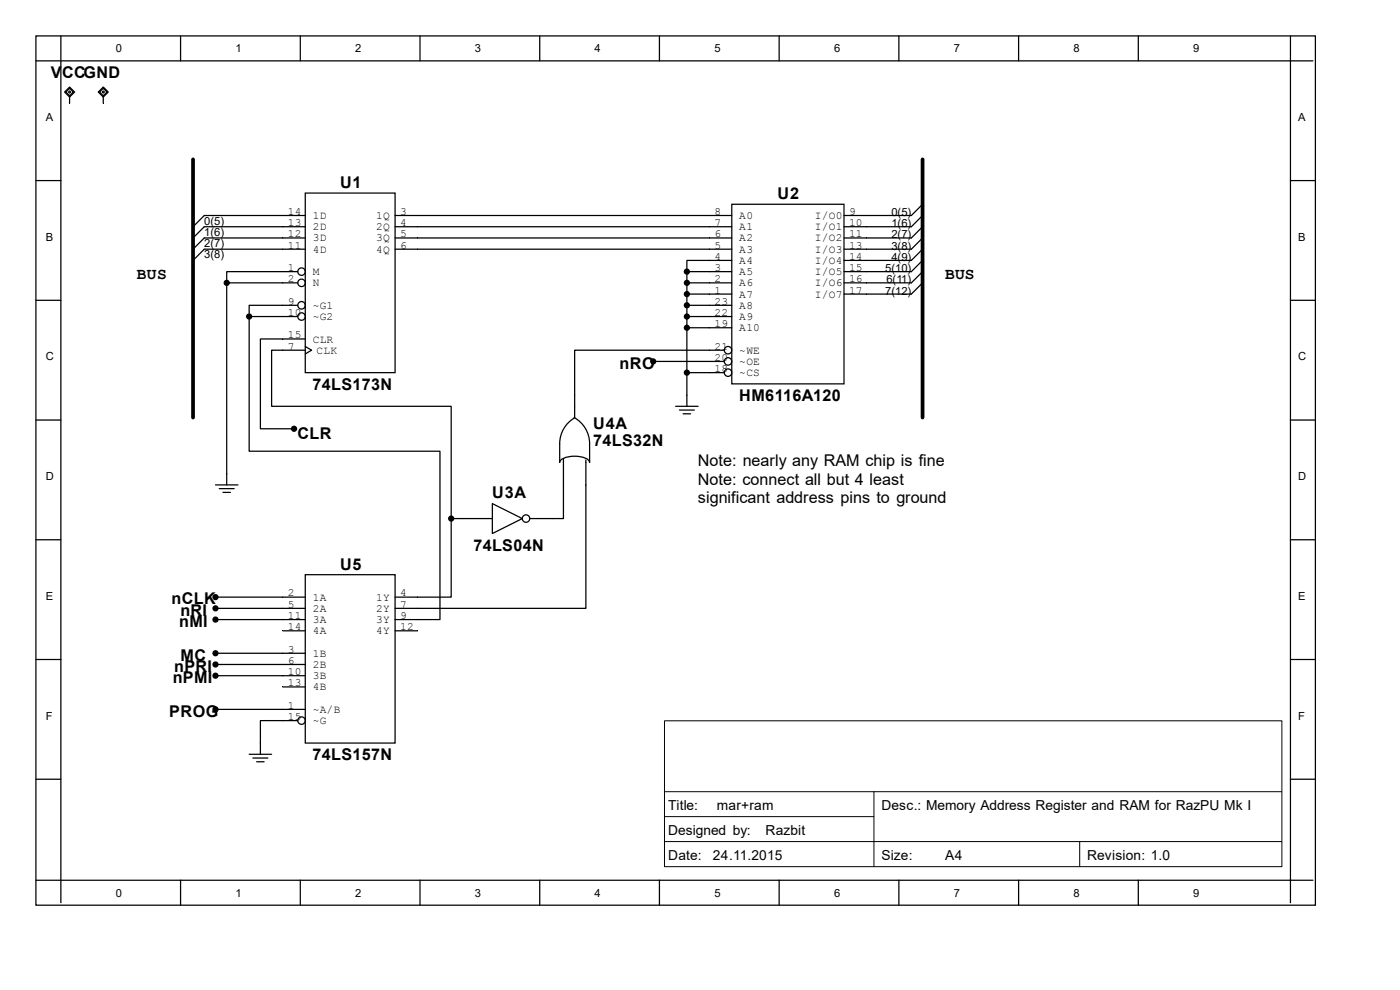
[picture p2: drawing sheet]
<svg xmlns="http://www.w3.org/2000/svg" width="297mm" height="210mm" viewBox="0 0 297 210" stroke-linecap="round" stroke-linejoin="round" font-family="sans-serif">
<g fill="none" stroke="#000" stroke-width=".26">
<path d="M7.6 7.6h271.5v184.4h-271.5zM7.6 12.9h270.9M12.9 7.6v183.9M38.3 7.6v5.3M63.7 7.6v5.3M89.1 7.6v5.3M114.5 7.6v5.3M139.9 7.6v5.3M165.3 7.6v5.3M190.7 7.6v5.3M216.1 7.6v5.3M241.5 7.6v5.3"/>
<path d="M273.8 7.6v183.9M7.6 38.3h5.3M273.8 38.3h5.3M63.2 57.6h-15.1v2.4M64.8 41h19v38.1h-19zM64.8 52.9h-21.5l-2.3 2.3M64.8 48.1h-21.5l-2.3 2.4M64.8 50.5h-21.5l-2.3 2.4M64.8 45.7h-21.5l-2.3 2.4M83.8 52.9h71.4M83.8 48.1h71.4M83.8 50.5h71.4"/>
<path d="M83.8 45.7h71.4M145.7 57.6h9.5M145.7 57.6v28.6M155.2 43.3h23.9v38.1h-23.9zM155.2 55.2h-9.5v2.4M195.7 52.9l-2.4 2.3h-14.2M195.7 55.2l-2.4 2.4h-14.2M195.7 57.6l-2.4 2.4h-14.2M195.7 50.5l-2.4 2.4h-14.2M195.7 45.7l-2.4 2.4h-14.2M195.7 48.1l-2.4 2.4h-14.2M195.7 43.3l-2.4 2.4h-14.2"/>
<path d="M7.6 63.7h5.3M48.1 60h15.1M48.1 60v42.9M52.9 67.1v28.6h40.4v35.7h-9.5M52.9 67.1h10.3M63.2 64.8h-10.3v2.3M64.8 71.9h-9.6v19.1h7.2M64.8 74.3h-7.2v11.9h38.1v23.8M64.8 73.5l1.3 .8-1.3 .8M138.6 76.7h15.1M145.7 67.1h9.5M145.7 64.8h9.5"/>
<path d="M145.7 62.4h9.5M145.7 60h9.5M145.7 79.1h8M145.7 69.5h9.5M153.7 74.3h-31.8v14.3M195.7 60l-2.4 2.4h-14.2M273.8 63.7h5.3M7.6 89.1h5.3M119.5 97.3v12.7h-7.1M121.8 88.6a6.3 6.3 0 0 1 3.3 5.5v4a2.4 2.4 0 0 0-2.5-1.3l-2.1 .1a2.05 2.05 0 0 0-1.8 1.2 12.9 12.9 0 0 1 .5-6.4 6.3 6.3 0 0 1 2.7-3.1M124.3 97.6v31.5h-40.5M143.3 86.2h4.8"/>
<path d="M144.1 87h3.2M144.9 87.8h1.6M273.8 89.1h5.3M7.6 114.5h5.3M45.7 102.9h4.8M46.5 103.7h3.2M47.3 104.5h1.6M95.7 110v16.7h-11.9M95.7 110h8.7M104.4 106.8l6.4 3.2-6.4 3.2zM273.8 114.5h5.3M7.6 139.9h5.3"/>
<path d="M45.7 126.7h19.1M45.7 129.1h19.1M45.7 131.4h19.1M45.7 138.6h19.1M60 133.8h4.8M64.8 121.9h19v35.7h-19zM83.8 133.8h4.8M273.8 139.9h5.3M45.7 141h19.1M45.7 143.3h19.1M45.7 150.5h19.1M60 145.7h4.8"/>
<path d="M63.2 152.9h-8v7.1M7.6 165.3h5.3M52.9 160h4.7M53.7 160.8h3.1M54.4 161.6h1.6M273.8 165.3h5.3M7.6 186.7h270.9M38.3 186.7v5.3M63.7 186.7v5.3M89.1 186.7v5.3M114.5 186.7v5.3M139.9 186.7v5.3"/>
<path d="M165.3 186.7v5.3M190.7 186.7v5.3M216.1 186.7v5.3M241.5 186.7v5.3"/>
<circle cx="64" cy="57.6" r=".79"/>
<circle cx="64" cy="60" r=".79"/>
<circle cx="64" cy="64.8" r=".79"/>
<circle cx="64" cy="67.1" r=".79"/>
<circle cx="154.5" cy="79.1" r=".79"/>
<circle cx="154.5" cy="74.3" r=".79"/>
<circle cx="154.5" cy="76.7" r=".79"/>
<circle cx="111.6" cy="110" r=".79"/>
<circle cx="64" cy="152.9" r=".79"/>
</g>
<g fill="#000" stroke="#000" stroke-width=".26">
<circle cx="145.7" cy="57.6" r=".53"/>
<circle cx="48.1" cy="60" r=".53"/>
<circle cx="52.9" cy="67.1" r=".53"/>
<circle cx="138.6" cy="76.7" r=".53"/>
<circle cx="145.7" cy="79.1" r=".53"/>
<circle cx="145.7" cy="62.4" r=".53"/>
<circle cx="145.7" cy="69.5" r=".53"/>
<circle cx="145.7" cy="64.8" r=".53"/>
<circle cx="145.7" cy="67.1" r=".53"/>
<circle cx="145.7" cy="60" r=".53"/>
<circle cx="62.4" cy="91" r=".53"/>
<circle cx="95.7" cy="110" r=".53"/>
<circle cx="45.7" cy="126.7" r=".53"/>
<circle cx="45.7" cy="129.1" r=".53"/>
<circle cx="45.7" cy="138.6" r=".53"/>
<circle cx="45.7" cy="131.4" r=".53"/>
<circle cx="45.7" cy="141" r=".53"/>
<circle cx="45.7" cy="143.3" r=".53"/>
<circle cx="45.7" cy="150.5" r=".53"/>
</g>
<path d="M41 33.8v54.8M195.7 33.8v54.8" fill="none" stroke="#000" stroke-width=".79"/>
<path d="M141 152.9h130.9v31h-130.9zM141 167.9h130.9M141 173.2h44.4M141 178.5h130.9M185.4 167.9v15.9M229.1 178.5v5.3" fill="none" stroke="#000" stroke-width=".21"/>
<path d="M13.7 19.5l1.1-1 1 1-1 1.1z" fill-rule="evenodd" fill="#fff" stroke="#000" stroke-width=".26"/>
<path d="M14 19.5l.8-.8 .8 .8-.8 .8zM14.8 20.6v1.3" fill="none" stroke="#000" stroke-width=".26"/>
<path d="M14.5 19.5l.3-.2 .2 .2-.2 .3z" fill="none" stroke="#000" stroke-width=".21"/>
<path d="M20.8 19.5l1.1-1 1.1 1-1.1 1.1z" fill-rule="evenodd" fill="#fff" stroke="#000" stroke-width=".26"/>
<path d="M21.1 19.5l.8-.8 .8 .8-.8 .8zM21.9 20.6v1.3" fill="none" stroke="#000" stroke-width=".26"/>
<path d="M21.6 19.5l.3-.2 .3 .2-.3 .3z" fill="none" stroke="#000" stroke-width=".21"/>
<g font-size="3.4">
<text x="10.8" y="16.6">VCCGND</text>
<text x="72.1" y="39.8">U1</text>
<text x="165" y="42.2">U2</text>
<text x="29" y="59.2">BUS</text>
<text x="200.5" y="59.2">BUS</text>
<text x="66.3" y="82.7">74LS173N</text>
<text x="131.4" y="78.2">nRO</text>
<text x="156.8" y="85.1">HM6116A120</text>
<text x="63.1" y="93">CLR</text>
<text x="125.9" y="90.9">U4A</text>
<text x="125.9" y="94.6">74LS32N</text>
<text x="148" y="98.8">Note: nearly any RAM chip is fine</text>
<text x="104.4" y="105.7">U3A</text>
<text x="148" y="102.8">Note: connect all but 4 least</text>
<text x="148" y="106.7">significant address pins to ground</text>
<text x="100.5" y="116.8">74LS04N</text>
<text x="72.1" y="120.8">U5</text>
<text x="36.4" y="128.2">nCLK</text>
<text x="38.3" y="130.6">nRI</text>
<text x="38" y="133">nMI</text>
<text x="37" y="142.5">nPRI</text>
<text x="38.3" y="140.1">MC</text>
<text x="36.7" y="144.9">nPMI</text>
<text x="35.9" y="152">PROG</text>
<text x="66.3" y="161.3">74LS157N</text>
</g>
<g font-size="2.9">
<text x="141.8" y="171.9">Title:</text>
<text x="152.1" y="171.9">mar+ram</text>
<text x="187" y="171.9">Desc.: Memory Address Register and RAM for RazPU Mk I</text>
<text x="141.8" y="177.2">Designed by:</text>
<text x="162.4" y="177.2">Razbit</text>
<text x="141.8" y="182.5">Date:</text>
<text x="151.3" y="182.5">24.11.2015</text>
<text x="187" y="182.5">Size:</text>
<text x="200.5" y="182.5">A4</text>
<text x="230.6" y="182.5">Revision: 1.0</text>
</g>
<g font-size="2.4">
<text x="24.6" y="11.1">0</text>
<text x="50" y="11.1">1</text>
<text x="75.4" y="11.1">2</text>
<text x="100.8" y="11.1">3</text>
<text x="126.2" y="11.1">4</text>
<text x="151.6" y="11.1">5</text>
<text x="177" y="11.1">6</text>
<text x="202.4" y="11.1">7</text>
<text x="227.8" y="11.1">8</text>
<text x="253.2" y="11.1">9</text>
<text x="9.7" y="25.7">A</text>
<text x="275.4" y="25.7">A</text>
<text x="43.3" y="47.7">0( 5)</text>
<text x="61" y="45.6">14</text>
<text x="61" y="48">13</text>
<text x="66.3" y="46.5">1D</text>
<text x="79.8" y="46.5">1Q</text>
<text x="84.9" y="45.6">3</text>
<text x="84.9" y="48">4</text>
<text x="151.6" y="48">7</text>
<text x="151.6" y="45.6">8</text>
<text x="156.8" y="46.5">A0</text>
<text x="172.9" y="46.5">I/O0</text>
<text x="180.1" y="45.6">9</text>
<text x="180.1" y="48">10</text>
<text x="189.1" y="45.8">0( 5)</text>
<text x="9.7" y="51.1">B</text>
<text x="43.3" y="50">1( 6)</text>
<text x="43.3" y="52.4">2( 7)</text>
<text x="61" y="50.3">12</text>
<text x="61" y="52.7">11</text>
<text x="66.3" y="48.9">2D</text>
<text x="66.3" y="51.2">3D</text>
<text x="66.3" y="53.6">4D</text>
<text x="79.8" y="48.9">2Q</text>
<text x="79.8" y="51.2">3Q</text>
<text x="79.8" y="53.6">4Q</text>
<text x="84.9" y="50.3">5</text>
<text x="84.9" y="52.7">6</text>
<text x="151.6" y="52.7">5</text>
<text x="151.6" y="50.3">6</text>
<text x="156.8" y="53.6">A3</text>
<text x="156.8" y="48.9">A1</text>
<text x="156.8" y="51.2">A2</text>
<text x="172.9" y="48.9">I/O1</text>
<text x="172.9" y="51.2">I/O2</text>
<text x="172.9" y="53.6">I/O3</text>
<text x="180.1" y="50.3">11</text>
<text x="180.1" y="52.7">13</text>
<text x="189.1" y="48.2">1( 6)</text>
<text x="189.1" y="50.5">2( 7)</text>
<text x="189.1" y="53">3( 8)</text>
<text x="275.4" y="51.1">B</text>
<text x="43.3" y="54.8">3( 8)</text>
<text x="61" y="57.5">1</text>
<text x="61" y="59.9">2</text>
<text x="66.3" y="58.4">M</text>
<text x="151.6" y="55.1">4</text>
<text x="151.6" y="57.5">3</text>
<text x="151.6" y="59.9">2</text>
<text x="156.8" y="56">A4</text>
<text x="156.8" y="58.4">A5</text>
<text x="172.9" y="56">I/O4</text>
<text x="172.9" y="58.4">I/O5</text>
<text x="180.1" y="55.1">14</text>
<text x="180.1" y="57.5">15</text>
<text x="180.1" y="59.9">16</text>
<text x="187.8" y="57.7">5( 10)</text>
<text x="189.1" y="55.3">4( 9)</text>
<text x="61" y="64.6">9</text>
<text x="66.3" y="65.5">~G1</text>
<text x="66.3" y="60.7">N</text>
<text x="151.6" y="64.6">23</text>
<text x="151.6" y="62.3">1</text>
<text x="156.8" y="65.5">A8</text>
<text x="156.8" y="63.2">A7</text>
<text x="156.8" y="60.7">A6</text>
<text x="172.9" y="60.7">I/O6</text>
<text x="172.9" y="63.2">I/O7</text>
<text x="180.1" y="62.3">17</text>
<text x="187.8" y="62.5">7( 12)</text>
<text x="188" y="60.1">6( 11)</text>
<text x="61" y="67">10</text>
<text x="61" y="71.8">15</text>
<text x="66.3" y="67.9">~G2</text>
<text x="151.6" y="67">22</text>
<text x="151.6" y="69.4">19</text>
<text x="156.8" y="67.9">A9</text>
<text x="156.8" y="70.3">A10</text>
<text x="9.7" y="76.5">C</text>
<text x="61" y="74.2">7</text>
<text x="66.3" y="72.7">CLR</text>
<text x="67.1" y="75.1">CLK</text>
<text x="151.6" y="76.5">20</text>
<text x="151.6" y="74.2">21</text>
<text x="156.8" y="77.4">~OE</text>
<text x="156.8" y="75.1">~WE</text>
<text x="275.4" y="76.5">C</text>
<text x="151.6" y="78.9">18</text>
<text x="156.8" y="79.8">~CS</text>
<text x="9.7" y="101.9">D</text>
<text x="275.4" y="101.9">D</text>
<text x="9.7" y="127.3">E</text>
<text x="61" y="126.5">2</text>
<text x="61" y="128.9">5</text>
<text x="61" y="131.3">11</text>
<text x="66.3" y="127.4">1A</text>
<text x="66.3" y="129.8">2A</text>
<text x="79.8" y="127.4">1Y</text>
<text x="79.8" y="129.8">2Y</text>
<text x="84.9" y="126.5">4</text>
<text x="84.9" y="128.9">7</text>
<text x="84.9" y="131.3">9</text>
<text x="275.4" y="127.3">E</text>
<text x="61" y="133.7">14</text>
<text x="66.3" y="132.2">3A</text>
<text x="66.3" y="134.6">4A</text>
<text x="79.8" y="132.2">3Y</text>
<text x="79.8" y="134.6">4Y</text>
<text x="84.9" y="133.7">12</text>
<text x="61" y="138.5">3</text>
<text x="61" y="140.8">6</text>
<text x="61" y="143.2">10</text>
<text x="66.3" y="139.3">1B</text>
<text x="66.3" y="141.7">2B</text>
<text x="61" y="145.6">13</text>
<text x="66.3" y="144.1">3B</text>
<text x="66.3" y="146.5">4B</text>
<text x="9.7" y="152.7">F</text>
<text x="61" y="150.4">1</text>
<text x="61" y="152.7">15</text>
<text x="66.3" y="151.3">~A/B</text>
<text x="66.3" y="153.6">~G</text>
<text x="275.4" y="152.7">F</text>
<text x="24.6" y="190.2">0</text>
<text x="50" y="190.2">1</text>
<text x="75.4" y="190.2">2</text>
<text x="100.8" y="190.2">3</text>
<text x="126.2" y="190.2">4</text>
<text x="151.6" y="190.2">5</text>
<text x="177" y="190.2">6</text>
<text x="202.4" y="190.2">7</text>
<text x="227.8" y="190.2">8</text>
<text x="253.2" y="190.2">9</text>
</g>
</svg>
